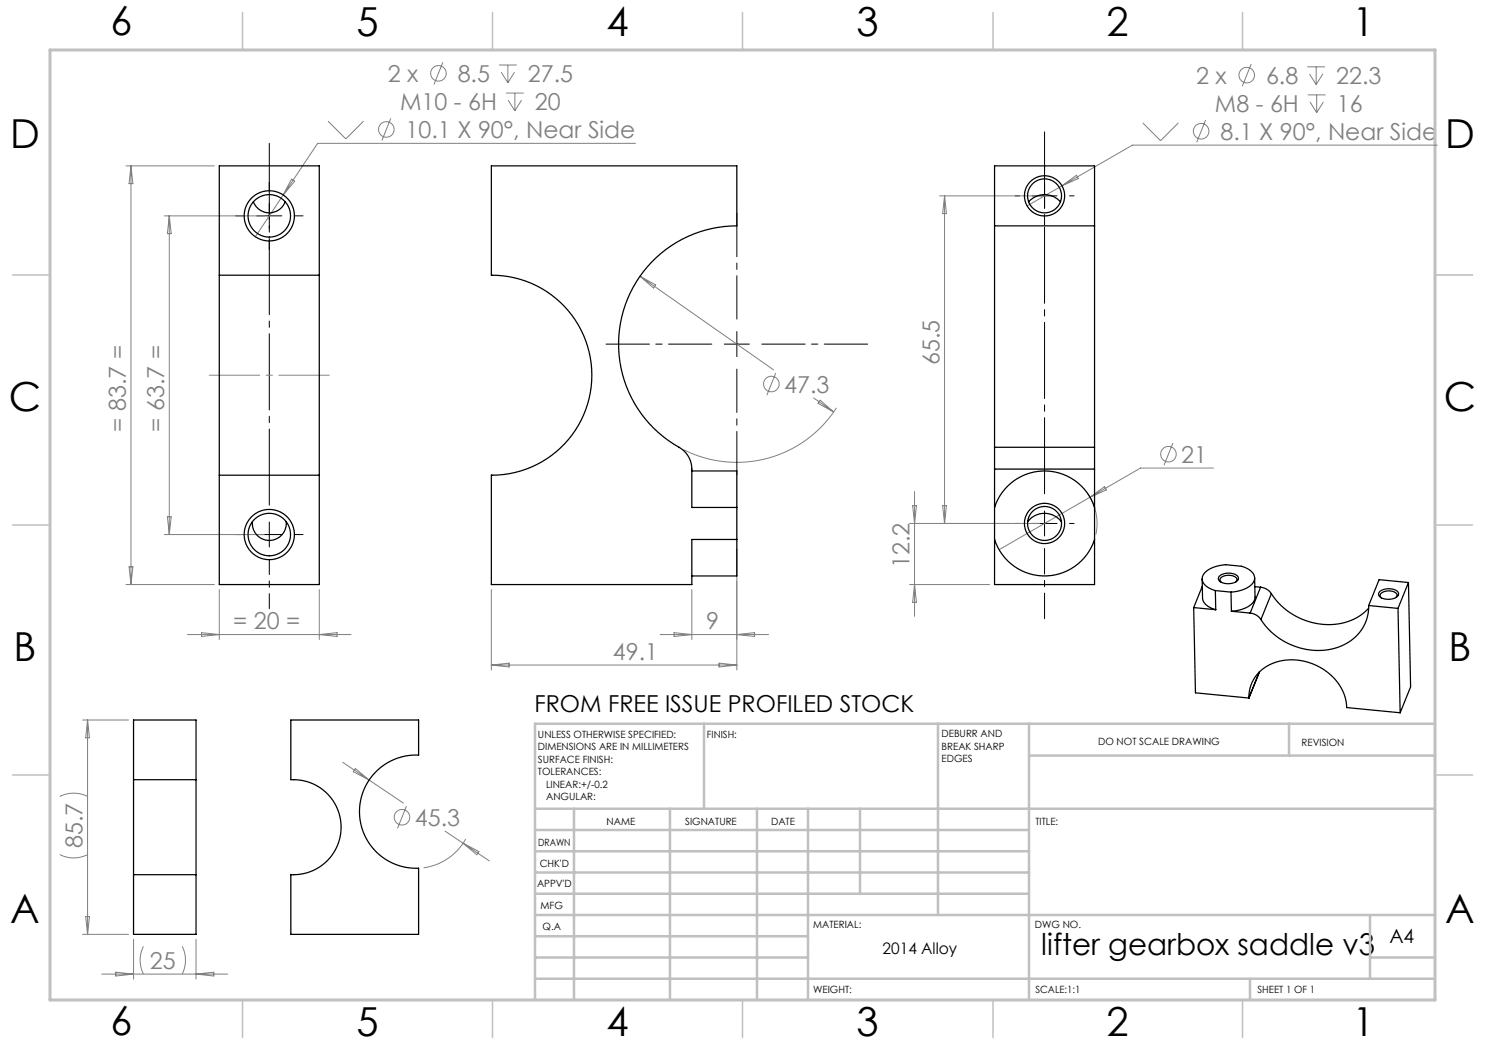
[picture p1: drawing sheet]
<svg xmlns="http://www.w3.org/2000/svg" width="297mm" height="210mm" viewBox="0 0 297 210" stroke-linecap="round" stroke-linejoin="round" font-family="sans-serif">
<g fill="none" stroke="#808080" stroke-width=".2">
<path d="M88.6 12.4l-1.8 4.5M99.8 13h3.5M100.2 14.4l1.4 2.2M101.2 18.6h3.5M101.6 13v3.6M102.9 14.4l-1.3 2.2M103 18.6v3.6M250.2 12.8l-1.7 4.5M261.5 13.4h3.5M261.6 19h3.5M261.9 14.8l1.3 2.1M263.2 13.4v3.5"/>
<path d="M263.3 19v3.5M264.6 14.8l-1.4 2.1M25.2 33.2h17.7M26.2 33.2v83.7M26.2 33.2l.4 3.5h-.8zM58.3 35.8l.6 .4-2.3 2.8zM65.6 24.2l3.6 3.6 3.5-3.6M78.2 23.7l-1.8 4.4M101.6 20l1.4 2.2M104.3 20l-1.3 2.2M127.1 28.7h-63.6l-12.4 18.7M187.9 39.2h20"/>
<path d="M188.9 39.2v65.5M188.9 39.2l.4 3.5h-.8zM212.4 37.2l2.9-2.1 .4 .6zM228.6 24.6l3.5 3.5 3.6-3.5M241.1 24l-1.8 4.5M262 20.4l1.3 2.1M264.7 20.4l-1.4 2.1M287.5 29h-61l-21.1 12.2M32.9 43.2h20M33.9 43.2v63.7M33.9 43.2l.3 3.5h-.7zM128 55.2l26.7 18.8"/>
<path d="M128 55.2l3.1 1.8-.4 .6zM155.2 74.6l-1.8 4.4M162.7 79.6l4 2.8M164 80l2.7 2.4-3.1-1.7zM167.3 81.6a23.7 23.7 0 0 1-30.6 8.3M182.9 98.3v25M217.5 98.6a10.5 10.5 0 0 1 1.7 8.3M218 99.4l2.9-2.1 .4 .7zM234.6 88.6l-1.8 4.5M242.7 93.6h-14.6l-28.3 16.3M25.2 116.9h17.7M25.8 113.4h.8l-.4 3.5z"/>
<path d="M32.9 106.9h20M33.5 103.4h.7l-.3 3.5zM43.9 117.9v10M63.9 117.9v10M98.3 117.9v16.1M138.4 117.9v10M147.4 109.7v24.3M181.9 116.9h16M181.9 104.7h26M182.5 101.1h.8l-.4 3.6zM182.9 116.9l.4 3.6h-.8zM188.5 101.1h.8l-.4 3.6z"/>
<path d="M37.5 126.9h32.7M40.3 126.5l3.6 .4-3.6 .4zM63.9 126.9l3.5-.4v.8zM98.3 133h49.1M98.3 133l3.5-.4v.8zM132 126.9h21.7M134.8 126.5l3.6 .4-3.6 .4zM143.8 132.6l3.6 .4-3.6 .4zM147.4 126.9l3.5-.4v.8zM12 159.3a6.2 6.2 0 0 1 5.5 0M16.5 144h9.2M17.5 144v42.9"/>
<path d="M17.5 144l.4 3.6h-.8zM68.6 152.5l12.1 8.1M71.1 153.7l2.7 2.3-3.1-1.7zM12 170.9a6.2 6.2 0 0 0 5.5 0M81.3 161.2l-1.8 4.5M89 166.2l8.9 6M92.6 168.6l3.2 1.7-.4 .6zM93.1 167.8a11.3 11.3 0 0 1-8.4 5.8M16.5 186.9h9.2M17.1 183.3h.8l-.4 3.6zM20.4 194.8h25.2M23.2 194.4l3.5 .4-3.5 .4z"/>
<path d="M26.7 187.9v7.9M28.7 189.3a6.2 6.2 0 0 0 0 5.5M36.4 189.3a6.2 6.2 0 0 1 0 5.5M39.2 187.9v7.9M39.2 194.8l3.6-.4v.8z"/>
<circle cx="87.7" cy="14.7" r="1.56"/>
<circle cx="249.3" cy="15" r="1.56"/>
<circle cx="77.3" cy="25.9" r="1.56"/>
<circle cx="240.2" cy="26.2" r="1.56"/>
<circle cx="154.3" cy="76.8" r="1.56"/>
<circle cx="233.7" cy="90.8" r="1.56"/>
<circle cx="80.4" cy="163.5" r="1.56"/>
</g>
<path d="M53.9 38.2v-1.8M203.9 39.2h-.9M208.9 34.2v-.9M213.9 39.2h.9M48.9 43.2h-1.8M53.9 48.2v1.7M58.9 43.2h1.7M208.9 44.2v.9M48.9 106.9h-1.8M58.9 106.9h1.7M203.9 104.7h-.9M213.9 104.7h.9" fill="none" stroke="#000" stroke-width=".2" stroke-dasharray="15.2 1.3 1.3 1.3"/>
<path d="M208.9 99.7v-74.3M53.9 101.9v-74.1" fill="none" stroke="#000" stroke-width=".2" stroke-dasharray="15.2 1.3 1.3 1.3" stroke-dashoffset="-.9"/>
<path d="M53.9 111.9v9.8" fill="none" stroke="#000" stroke-width=".2" stroke-dasharray="15.2 1.3 1.3 1.3" stroke-dashoffset="12.2"/>
<path d="M142.4 68.8h-21.2M147.4 63.8v-21.1M147.4 73.8v21.2M152.4 68.8h21.1" fill="none" stroke="#000" stroke-width=".2" stroke-dasharray="15.2 1.3 1.3 1.3" stroke-dashoffset="6.6"/>
<path d="M208.9 109.7v14" fill="none" stroke="#000" stroke-width=".2" stroke-dasharray="15.2 1.3 1.3 1.3" stroke-dashoffset="10.1"/>
<path d="M206.4 39.2h5M208.9 36.7v5M51.4 43.2h5M53.9 40.7v5M144.9 68.8h5M147.4 66.3v5M51.4 106.9h5M53.9 104.4v5M206.4 104.7h5M208.9 102.2v5" fill="none" stroke="#000" stroke-width=".2"/>
<path d="M41.9 75h24" fill="none" stroke="#808080" stroke-width=".2" stroke-dasharray="15.2 1.3 1.3 1.3" stroke-dashoffset="5.1"/>
<path d="M287 55h7.5M287 144.8v55.2h-187.2" fill="none" stroke="#c0c0c0" stroke-width=".2"/>
<g fill="none" stroke="#c0c0c0" stroke-width=".5">
<path d="M140.8 144.8v17M187.6 144.8v38.2M205.8 144.8v55.2M205.8 151.1h81.2M257.8 144.8v6.3M287 144.8h-180v55.2M107 161.8h180M107 178.8h98.8M107 174.5h98.8M107 170.3h98.8M107 166h98.8M114.8 161.8v38.2"/>
<path d="M134 161.8v38.2M151.4 161.8v38.2M161.6 161.8v38.2M172 161.8v17M107 195.8h180M107 191.5h54.6M107 187.3h54.6M107 183h180M250 195.8v4.2M274 191.5h13M274 183v12.8"/>
</g>
<g fill="none" stroke="#c0c0c0" stroke-width=".3">
<path d="M48.5 2.5v7.5M98.5 2.5v7.5M148.5 2.5v7.5M198.6 2.5v7.5M248.5 2.5v7.5M2.5 55h7.5M287 55h7.5M2.5 105h7.5M287 105h7.5M2.5 155h7.5M287 155h7.5M48.5 200v7.5"/>
<path d="M98.5 200v7.5M148.5 200v7.5M198.6 200v7.5M248.5 200v7.5"/>
</g>
<path d="M10 10h277v190h-277z" fill="none" stroke="#c0c0c0" stroke-width=".6"/>
<g fill="none" stroke="#000" stroke-width=".25">
<path d="M43.9 55v40M43.9 55v-21.8h20v21.8M43.9 55h20M50.7 40.4a3.4 3.4 0 0 0 3.2 2.2 3.4 3.4 0 0 0 3.1-2.2M63.9 55v40M198.9 45.2v44.3M198.9 45.2v-12h20v12M198.9 45.2h20M205.7 40.4a4.3 4.3 0 0 1 6.4 0M218.9 45.2v44.3M43.9 95v21.9h20v-21.9M43.9 95h20"/>
<path d="M138.4 94.2h9v7.3M198.9 89.5v4.3M198.9 93.8v23.1h20v-23.1M198.9 89.5h20M198.9 93.8h20M218.9 89.5v4.3M50.5 104.3a3.4 3.4 0 0 0 3.4 3.8 3.4 3.4 0 0 0 3.3-3.8M147.4 107.9v7.3h-9M147.4 101.5h-9v-7.7a5 5 0 0 0-2.6-4.3 23.6 23.6 0 0 1-11.3-26.7 23.6 23.6 0 0 1 22.9-17.6v-12h-49.1v21.8a20 20 0 0 1 20.1 20 20 20 0 0 1-20.1 20v21.9h40.1v-9h9M147.4 101.5v6.4M198.9 107.9a10.5 10.5 0 0 0 10 7.3 10.5 10.5 0 0 0 10-7.3M198.9 101.5a10.5 10.5 0 0 1 10-7.3 10.5 10.5 0 0 1 10 7.3"/>
<path d="M205.5 104.3a4.2 4.2 0 0 1 6.8 0M240.4 115.8l.1 3.8a2.97 2.97 0 0 0 2.6 2.3M240.5 117.3l-1.8 4.2M243.1 118.1a3.1 3.1 0 0 1-2.7-2.4 3.4 3.4 0 0 1 3.1-2.5l1.7-.3 3.1 .4a3.1 3.1 0 0 1 2.6 2.3 3.4 3.4 0 0 1-3.1 2.6l-1.6 .2M243.1 118.1l3.1 .3M243.1 118.1v3.8M243.9 115.2a2.83 2.83 0 0 1 3.8 .3 1.37 1.37 0 0 1-1.7 1.2h-.2a1.75 1.75 0 0 1-2.1-1.1zM246.2 118.4l.1 3.9M247.1 116.4a.66 .66 0 0 0 .2-.8 .66 .66 0 0 0-.6-.4l-.9-.1a1.51 1.51 0 0 0-1.8 .9l.2 .5M250.9 115.6l.1 3.8a3.1 3.1 0 0 1-2.7 2.5l-2 .4M251 117.3l1.1 .1M252.1 117.4a2.91 2.91 0 0 1 2.2 1.3"/>
<path d="M252.1 117.4l-2.1 5.2M254.3 118.7a13.4 13.4 0 0 0 17.2 4.8l1.3-1 .9-.9M254.3 118.7l-2.1 5.2M275.9 118.4a2.83 2.83 0 0 1 3.8 .2 1.37 1.37 0 0 1-1.6 1.2l-.3 .1a1.75 1.75 0 0 1-2.1-1.1zM279.2 119.5a.66 .66 0 0 0 .2-.7 .66 .66 0 0 0-.7-.5l-.9-.1a1.51 1.51 0 0 0-1.8 1l.3 .4M281.7 116.5l-5.9-.6-2.1 5.2M281.7 116.5l-2.1 5.2M281.7 116.5l.4 20.9-2.1 5.2M238.7 121.5l.4 17.1 10.7 1M238.7 121.5l4.4 .4M246.3 122.3l3.7 .3M249.8 139.6a7.7 7.7 0 0 1 7.9-7.6 11.1 11.1 0 0 1 11.6 8.5v1l10.7 1.1"/>
<path d="M249.8 139.6h.1M249.8 139.6l2.1-5.2-2.1 5.2M250 122.6a2.91 2.91 0 0 1 2.2 1.3M273.7 121.1a8.9 8.9 0 0 1-8.1 8.9 13.8 13.8 0 0 1-13.4-6.1M273.7 121.1l5.9 .6M279.6 121.7l.4 20.9M26.7 155.9v19M26.7 155.9v-11.9h12.5v11.9M26.7 155.9h12.5M39.2 155.9v19M58.2 144h25.5v7a11.3 11.3 0 0 0-11.8 11.3 11.3 11.3 0 0 0 11.8 11.3v13.3h-25.5v-12a9.5 9.5 0 0 0 10-9.5 9.5 9.5 0 0 0-10-9.5zM26.7 174.9h12.5"/>
<path d="M26.7 174.9v12h12.5v-12"/>
<circle cx="208.9" cy="39.2" r="4"/>
<circle cx="208.9" cy="39.2" r="3.4"/>
<circle cx="53.9" cy="43.2" r="4.3"/>
<circle cx="53.9" cy="43.2" r="5"/>
<circle cx="53.9" cy="106.9" r="4.2"/>
<circle cx="53.9" cy="106.9" r="5"/>
<circle cx="208.9" cy="104.7" r="4"/>
<circle cx="208.9" cy="104.7" r="3.4"/>
</g>
<g font-size="8">
<text x="22.1" y="7.1">6</text>
<text x="71.3" y="7.1">5</text>
<text x="121.3" y="7.1">4</text>
<text x="171.3" y="7.1">3</text>
<text x="221.3" y="7.1">2</text>
<text x="270.5" y="7.1">1</text>
<text x="2" y="29.7">D</text>
<text x="289" y="29.7">D</text>
<text x="1.8" y="82.2">C</text>
<text x="288.8" y="82.2">C</text>
<text x="2.7" y="132.2">B</text>
<text x="289.7" y="132.2">B</text>
<text x="2" y="184.6">A</text>
<text x="289" y="184.6">A</text>
<text x="22.1" y="207.1">6</text>
<text x="71.3" y="207.1">5</text>
<text x="121.3" y="207.1">4</text>
<text x="171.3" y="207.1">3</text>
<text x="221.3" y="207.1">2</text>
<text x="270.5" y="207.1">1</text>
</g>
<text font-size="6" x="208.3" y="190.9">lifter gearbox saddle v3</text>
<g font-size="4.7" fill="#808080">
<text x="77.6" y="16.4">2 x</text>
<text x="91.5" y="16.4">8.5</text>
<text x="105.6" y="16.4">27.5</text>
<text x="239.2" y="16.7">2 x</text>
<text x="253.2" y="16.7">6.8</text>
<text x="267.3" y="16.7">22.3</text>
<text x="80" y="22">M10 - 6H</text>
<text x="107" y="22">20</text>
<text x="243" y="22.4">M8 - 6H</text>
<text x="267.4" y="22.4">16</text>
<text x="81.1" y="27.6">10.1 X 90°, Near Side</text>
<text x="244.1" y="28">8.1 X 90°, Near Side</text>
<text x="187.9" y="73" transform="rotate(-90 187.9 73)">65.5</text>
<text x="156.8" y="78.5">47.3</text>
<text x="25.2" y="86.3" transform="rotate(-90 25.2 86.3)">= 83.7 =</text>
<text x="32.8" y="86.3" transform="rotate(-90 32.8 86.3)">= 63.7 =</text>
<text x="236.3" y="92.5">21</text>
<text x="181.9" y="113.7" transform="rotate(-90 181.9 113.7)">12.2</text>
<text x="46.6" y="125.9">= 20 =</text>
<text x="141.2" y="125.9">9</text>
<text x="122.6" y="132">49.1</text>
<text x="83" y="165.2">45.3</text>
<text x="16.5" y="169.6" transform="rotate(-90 16.5 169.6)">85.7</text>
<text x="30" y="193.8">25</text>
</g>
<text font-size="4.7" x="106.9" y="142.5">FROM FREE ISSUE PROFILED STOCK</text>
<text font-size="3.9" x="277.9" y="188.5">A4</text>
<text font-size="3.2" x="176.5" y="190.9">2014 Alloy</text>
<g font-size="2">
<text x="107.6" y="147.6">UNLESS OTHERWISE SPECIFIED:</text>
<text x="141.4" y="147.6">FINISH:</text>
<text x="188.3" y="147.5">DEBURR AND</text>
<text x="188.3" y="150">BREAK SHARP</text>
<text x="219.6" y="149">DO NOT SCALE DRAWING</text>
<text x="260.3" y="149.2">REVISION</text>
<text x="107.6" y="150.1">DIMENSIONS ARE IN MILLIMETERS</text>
<text x="107.6" y="152.6">SURFACE FINISH:</text>
<text x="107.6" y="155.1">TOLERANCES:</text>
<text x="188.3" y="152.5">EDGES</text>
<text x="109.2" y="157.6">LINEAR:+/-0.2</text>
<text x="109.2" y="160.1">ANGULAR:</text>
<text x="121.3" y="165">NAME</text>
<text x="137" y="164.9">SIGNATURE</text>
<text x="154.2" y="164.9">DATE</text>
<text x="207.1" y="164.9">TITLE:</text>
<text x="107.6" y="169.1">DRAWN</text>
<text x="107.9" y="173.3">CHK'D</text>
<text x="107.4" y="177.4">APPV'D</text>
<text x="108.1" y="181.8">MFG</text>
<text x="108.5" y="186">Q.A</text>
<text x="162.6" y="185.5">MATERIAL:</text>
<text x="207" y="185.5">DWG NO.</text>
<text x="162.6" y="198.5">WEIGHT:</text>
<text x="207.1" y="198.6">SCALE:1:1</text>
<text x="251.5" y="198.6">SHEET 1 OF 1</text>
</g>
</svg>
